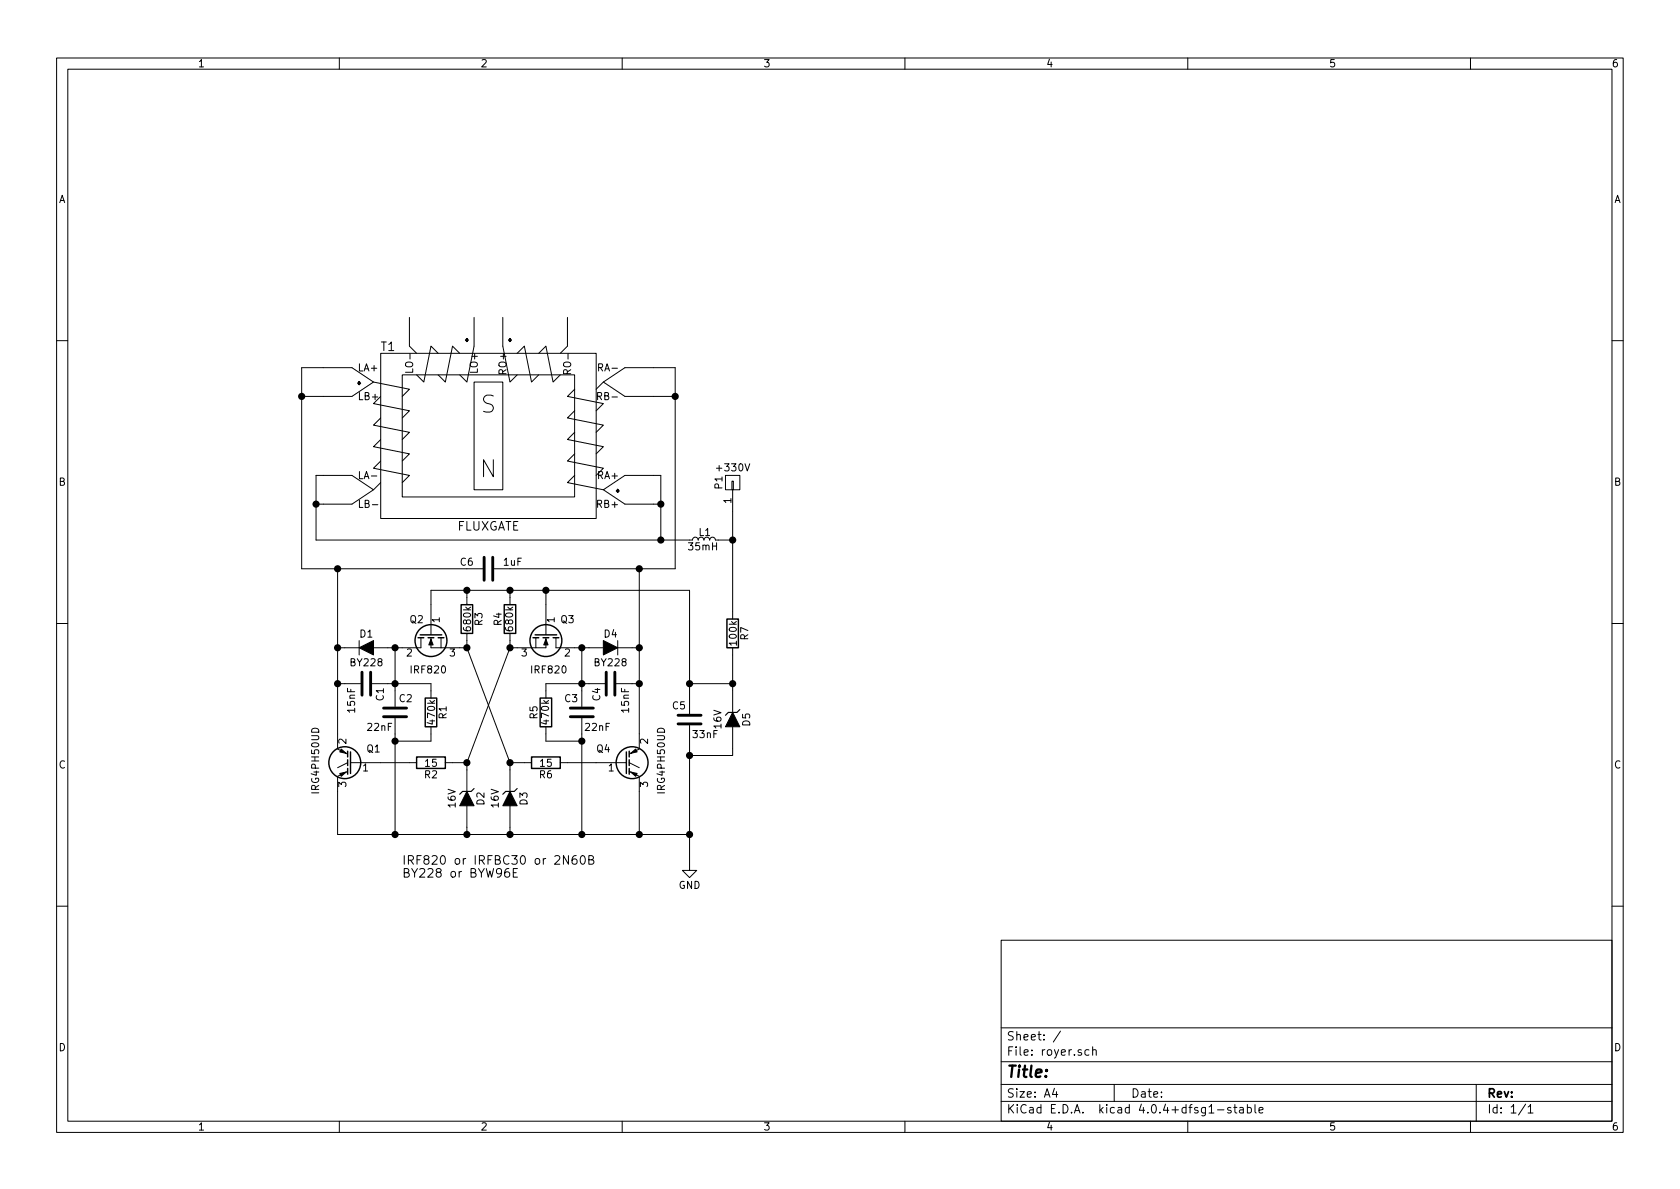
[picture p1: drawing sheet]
<svg xmlns="http://www.w3.org/2000/svg" width="297mm" height="210mm" viewBox="0 0 297 210" stroke-linecap="round" stroke-linejoin="round" font-family="sans-serif">
<g fill="none" stroke="#000" stroke-width=".18">
<path d="M10 10.3h277v189.9h-277zM12 12.2h273v186.1h-273zM60 10.3v1.9M110 10.3v1.9M160 10.3v1.9M210 10.3v1.9M260 10.3v1.9M72.4 56.1v5.1l1.3 1.3M83.8 56.1v5.1l-1.3 6.4-1.2-1.3M88.9 56.1v5.1l1.3 6.4 1.2-1.3M100.3 56.1v5.1l-1.2 1.3M10 60.2h2"/>
<path d="M53.3 70.1h8.9M62.2 65h-8.9v35.6h32M66 67.6l6.4 1.2-1.3 1.3M67.3 62.5h38.1v29.2h-38.1zM67.3 77.7l-1.3 1.3 6.4 1.3-1.3 1.2M67.3 73.9l-1.3 1.3 6.4 1.2-1.3 1.3M67.3 70.1l-1.3 1.3 6.4 1.2-1.3 1.3M71.1 66.3h30.5v21.6h-30.5zM73 65.2v.6h-1.3M77.5 62.5l-1.3-1.3-1.3 6.4-1.2-1.3M81.3 62.5l-1.3-1.3-1.3 6.4-1.2-1.3M83.8 67.6h5.1v19h-5.1z"/>
<path d="M91.4 62.5l1.3-1.3 1.3 6.4 1.2-1.3M95.2 62.5l1.3-1.3 1.3 6.4 1.3-1.3M100.3 66.1l-.1-.6-.5-.1-.1 .7h1.3M101.6 76.4l-1.3 1.3 6.4 1.3-1.3 1.3M101.6 72.6l-1.3 1.3 6.4 1.3-1.3 1.2M101.6 68.8l-1.3 1.3 6.4 1.3-1.3 1.2M105.7 70.1l.6-.1v-.5l-.6-.1v1.3M105.8 65l.7-.1v-.5l-.7-.1v1.3M106.7 67.6l-1.3 1.2M119.4 70.1h-8.9l-3.8-2.5 3.8-2.6h8.9v35.6h-32M285 60.2h2M55.9 89.1h6.3l3.8-2.5-3.8-2.5h-6.3v11.4h66"/>
<path d="M65.7 84.2h.9M65.8 89.2h1M67.3 81.5l-1.3 1.3 6.4 1.3-1.3 1.2M67.3 85.3l-1.3 1.3M101.6 84.1l-1.3 1.2 6.4 1.3M101.6 80.3l-1.3 1.2 6.4 1.3-1.3 1.3M105.7 89.1l.6-.1v-.4l-.6-.1v1.2M110.5 84.1h6.3v11.4M110.5 89.1h6.3M122.4 95.5l.2-.3 .2-.2 .5 .1 .1 .4 .2-.3 .3-.2 .4 .1 .2 .4 .1-.3 .3-.2 .4 .1 .2 .4 .2-.4 .4-.1 .3 .2 .1 .3M127 95.5h2.5M128.3 84.1h2.5v2.5h-2.5z"/>
<path d="M129.4 85.1h.3v1.5h-.3zM129.5 86.6v22.9M10 110.3h2M59.7 114.5h3.8M59.7 100.6v31.7M63.5 113.3v2.5M69.8 114.5v10.5M74.4 112.8v1.7h-8.4M76.2 112.8v1.7h6.3M76.2 112.3v-7.9h45.7v21.8M78 112.8v1.7M82.5 104.4v2.5"/>
<path d="M82.5 112v2.5M82.5 114.5l7.7 20.4M90.2 104.4v2.5M90.2 112v2.5M90.2 114.5l-7.7 20.4M94.7 112.8v1.7M96.5 112.8v1.7h-6.3M96.5 104.4v7.9M98.3 112.8v1.7h8.4M102.9 114.5v10.5M109.2 114.5h3.8M109.2 113.3v2.5"/>
<path d="M113 100.6v31.7M129.5 114.5v11.5M285 110.3h2M59.7 120.9h4.1M59.7 137.4v10.2h62.2M59.7 132.5l1.8 .8M61.5 136.4l-1.8 .9M61.5 134.9l-1.8 .9M62 134.9h11.7M65.8 120.9h10.4v2.5M69.8 127v20.6M76.2 128.5v2.6h-6.4"/>
<path d="M78.7 134.9h3.8M82.5 134.9v5M90.2 134.9h3.8M90.2 134.9v5M96.5 128.5v2.6h6.4M99.1 134.9h11.6M102.9 127v20.6M106.9 120.9h-10.4v2.5M109 120.9h4M111.3 136.4l1.7 .9M111.3 134.9l1.7 .9M113 137.4v10.2"/>
<path d="M113 132.5l-1.7 .8M121.9 128.3v25.6h1.3l-1.3 1.3-1.3-1.3h1.3M121.9 120.9h7.6M129.5 128.5v5.1h-7.6M82.5 142.5v5.1M90 153.6a.62 .62 0 0 0-.8 .6l.1 .8a.48 .48 0 0 0 .8-.2l-.1-.5a.48 .48 0 0 0-.8 .2M90.2 142.5v5.1M90.8 154.3h.5M91.5 153.6h-.7v1.5h.7M100.5 151.3v1.5l-.9-1.5v1.5M101.9 151.3a.62 .62 0 0 0-.8 .7l.1 .7a.48 .48 0 0 0 .8-.2v-.5a.48 .48 0 0 0-.9 .2M102.7 151.5l.3-.2a.81 .81 0 0 1 .5 .8 .81 .81 0 0 1-.5 .7l-.3-.1-.1-.5z"/>
<path d="M104.1 152h.7l.1-.3v-.2l-.3-.2h-.5v1.5h.6l.3-.3v-.2l-.4-.3M10 160.2h2M177 166.3h108v32h-108zM285 160.2h2M60 198.3v1.9M110 198.3v1.9M160 198.3v1.9M177 194.8h108M177 191.8h108M177 187.8h108M177 181.8h108M186.4 192.5l-.3 1h.9"/>
<path d="M186.8 193v1M187.5 182.3l-1.3 2M192.5 185.7l-.4-.1-.3 .3 .1 .6 .2 .1 .4-.1M193.2 185.7l.2-.1 .4 .1v.9M193.2 185.1v1.5M197 191.8v3M210 198.3v1.9M215.3 196.3h1.1M217.6 195.9a.37 .37 0 0 0-.6 .1l.1 .3 .5 .1 .1 .1-.2 .3-.5-.1M218.1 195.8h.6M218.3 195.3v1.3l.4 .2M219.2 195.9h.6v.9"/>
<path d="M219.8 196.2l-.4 .1-.3 .2 .3 .3 .4-.1M220.5 195.9l.5-.1 .3 .3-.2 .6h-.6M220.5 195.3v1.5M221.9 195.3v1.3l.2 .2M222.6 196.3l.7-.1v-.3l-.5-.1-.2 .2 .1 .7h.6M260 198.3v1.9M261 191.8v6.5M269.7 195.2l-1.2 2M270.2 195.8l.4-.5v1.5M270.2 196.8h.8"/>
</g>
<path d="M63.5 114.5l2.5-1.2v2.5zM76.2 113l.4 1h-.8zM96.5 113l.4 1h-.8zM106.7 113.3l2.5 1.2-2.5 1.3zM60.1 136.8l1.1-.3-.9 .8zM60.3 132.5l.9 .7-1.1-.2zM82.5 139.9l1.3 2.6h-2.5zM90.2 139.9l1.2 2.6h-2.5zM111.5 136.5l1.1 .3-.2 .5zM111.5 133.2l.9-.7 .2 .5zM129.5 126l1.3 2.5h-2.5z" fill="#000" stroke="#000" stroke-width=".18"/>
<path d="M85.6 98.5v4.1M87.1 98.5v4.1M64 118.9v4M65.5 118.9v4M107.2 118.9v4M108.7 118.9v4M67.8 126.7h4.1M67.8 125.2h4.1M100.8 126.7h4.1M100.8 125.2h4.1M119.9 128h4.1M119.9 126.5h4.1" fill="none" stroke="#000" stroke-width=".51"/>
<g fill="none" stroke="#000" stroke-width=".25">
<path d="M73.9 112.8h1M74.3 112.3h3.8M75.7 112.8h1M77.5 112.8h1M81.5 106.9h2.1v5.1h-2.1zM89.2 106.9h2v5.1h-2zM94.2 112.8h1M94.6 112.3h3.8M96 112.8h1M97.8 112.8h1M128.5 109.5h2.1v5h-2.1zM61.5 132.8v1.1"/>
<path d="M61.5 134.4v1M61.5 135.9v1M62 133v3.8M73.7 133.9h5v2h-5zM75.2 123.4h2v5.1h-2zM94 133.9h5.1v2h-5.1zM95.5 123.4h2v5.1h-2zM110.7 133v3.8M111.3 132.8v1.1M111.3 134.4v1M111.3 135.9v1"/>
<circle cx="76.2" cy="113.3" r="2.82"/>
<circle cx="96.5" cy="113.3" r="2.82"/>
<circle cx="61" cy="134.9" r="2.82"/>
<circle cx="111.8" cy="134.9" r="2.82"/>
</g>
<g fill="#000" stroke="#000" stroke-width=".25">
<circle cx="53.3" cy="70.1" r=".51"/>
<circle cx="119.4" cy="70.1" r=".51"/>
<circle cx="55.9" cy="89.1" r=".51"/>
<circle cx="116.8" cy="95.5" r=".51"/>
<circle cx="116.8" cy="89.1" r=".51"/>
<circle cx="129.5" cy="95.5" r=".51"/>
<circle cx="59.7" cy="114.5" r=".51"/>
<circle cx="59.7" cy="100.6" r=".51"/>
<circle cx="69.9" cy="114.5" r=".51"/>
<circle cx="82.6" cy="114.5" r=".51"/>
<circle cx="82.6" cy="104.4" r=".51"/>
<circle cx="90.2" cy="114.5" r=".51"/>
<circle cx="90.2" cy="104.4" r=".51"/>
<circle cx="96.5" cy="104.4" r=".51"/>
<circle cx="102.9" cy="114.5" r=".51"/>
<circle cx="113" cy="114.5" r=".51"/>
<circle cx="113" cy="100.6" r=".51"/>
<circle cx="59.7" cy="120.9" r=".51"/>
<circle cx="69.9" cy="120.9" r=".51"/>
<circle cx="69.9" cy="131.1" r=".51"/>
<circle cx="82.6" cy="134.9" r=".51"/>
<circle cx="90.2" cy="134.9" r=".51"/>
<circle cx="102.9" cy="120.9" r=".51"/>
<circle cx="102.9" cy="131.1" r=".51"/>
<circle cx="113" cy="120.9" r=".51"/>
<circle cx="121.9" cy="120.9" r=".51"/>
<circle cx="121.9" cy="133.6" r=".51"/>
<circle cx="129.5" cy="120.9" r=".51"/>
<circle cx="69.9" cy="147.6" r=".51"/>
<circle cx="82.6" cy="147.6" r=".51"/>
<circle cx="90.2" cy="147.6" r=".51"/>
<circle cx="102.9" cy="147.6" r=".51"/>
<circle cx="113" cy="147.6" r=".51"/>
<circle cx="121.9" cy="147.6" r=".51"/>
</g>
<path d="M83.8 139.4l-.5 .5h-1.5l-.5 .6M91.4 139.4l-.5 .5h-1.5l-.5 .6M130.8 125.5l-.5 .5h-1.5l-.5 .5" fill="none" stroke="#000" stroke-width=".2"/>
<g font-size="8.3">
<text x="81.4" y="60.7">.</text>
<text x="89" y="60.7">.</text>
<text x="62.4" y="68.3">.</text>
<text x="108.1" y="87.4">.</text>
</g>
<g font-size="4.2">
<text x="85" y="73">S</text>
<text x="84.9" y="84.4">N</text>
</g>
<text font-size="2.8" x="178" y="190.5">Title:</text>
<g font-size="2.1">
<text x="67.3" y="62.1">T1</text>
<text x="80.6" y="93.8">FLUXGATE</text>
<text x="71.1" y="152.9">IRF820 or IRFBC30 or 2N60B</text>
<text x="71.1" y="155.2">BY228 or BYW96E</text>
<text x="178" y="184">Sheet: /</text>
<text x="178" y="186.7">File: royer.sch</text>
<text x="178" y="196.9">KiCad E.D.A. kicad 4.0.4+dfsg1-stable</text>
<text x="178" y="194.1">Size: A4</text>
<text x="200" y="194.1">Date:</text>
<text x="263" y="194.1">Rev:</text>
<text x="263" y="196.9">Id: 1/1</text>
</g>
<g font-size="1.8">
<text x="35" y="11.9">1</text>
<text x="85" y="11.9">2</text>
<text x="135" y="11.9">3</text>
<text x="185" y="11.9">4</text>
<text x="235" y="11.9">5</text>
<text x="285" y="11.9">6</text>
<text x="10.4" y="35.9">A</text>
<text x="285.4" y="35.9">A</text>
<text x="63.2" y="65.7">LA+</text>
<text x="73" y="65.3" transform="rotate(-90 73 65.3)">LO-</text>
<text x="84.5" y="65.7" transform="rotate(-90 84.5 65.7)">LO+</text>
<text x="89.5" y="65.9" transform="rotate(-90 89.5 65.9)">RO+</text>
<text x="101" y="65.5" transform="rotate(-90 101 65.5)">RO-</text>
<text x="106.3" y="65.7">RA-</text>
<text x="106.3" y="70.7">RB-</text>
<text x="126.9" y="83.3">+330V</text>
<text x="10.4" y="85.9">B</text>
<text x="63.2" y="84.7">LA-</text>
<text x="63.2" y="89.8">LB-</text>
<text x="105.9" y="84.7">RA+</text>
<text x="127.7" y="86.4" transform="rotate(-90 127.7 86.4)">P1</text>
<text x="129.3" y="89" transform="rotate(-90 129.3 89)">1</text>
<text x="285.4" y="85.9">B</text>
<text x="123.6" y="94.8">L1</text>
<text x="81.4" y="100">C6</text>
<text x="89.1" y="100">1uF</text>
<text x="121.8" y="97.3">35mH</text>
<text x="63.7" y="112.7">D1</text>
<text x="72.5" y="110.2">Q2</text>
<text x="77.7" y="110.1" transform="rotate(-90 77.7 110.1)">1</text>
<text x="83.3" y="111.4" transform="rotate(-90 83.3 111.4)">680k</text>
<text x="85.3" y="110.6" transform="rotate(-90 85.3 110.6)">R3</text>
<text x="88.7" y="110.6" transform="rotate(-90 88.7 110.6)">R4</text>
<text x="90.7" y="111.4" transform="rotate(-90 90.7 111.4)">680k</text>
<text x="98" y="110.1" transform="rotate(-90 98 110.1)">1</text>
<text x="99.2" y="110.2">Q3</text>
<text x="106.8" y="112.7">D4</text>
<text x="130.3" y="114" transform="rotate(-90 130.3 114)">100k</text>
<text x="132.3" y="113.1" transform="rotate(-90 132.3 113.1)">R7</text>
<text x="62.1" y="117.8">BY228</text>
<text x="71.9" y="116.1">2</text>
<text x="72.8" y="119.1">IRF820</text>
<text x="79.5" y="116.1">3</text>
<text x="92.2" y="116.1">3</text>
<text x="94.1" y="119.1">IRF820</text>
<text x="99.8" y="116.1">2</text>
<text x="105.2" y="117.8">BY228</text>
<text x="62.8" y="125.9" transform="rotate(-90 62.8 125.9)">15nF</text>
<text x="67.8" y="123.9" transform="rotate(-90 67.8 123.9)">C1</text>
<text x="70.6" y="124.1">C2</text>
<text x="99.9" y="124.1">C3</text>
<text x="106.1" y="123.9" transform="rotate(-90 106.1 123.9)">C4</text>
<text x="111.2" y="125.9" transform="rotate(-90 111.2 125.9)">15nF</text>
<text x="118.9" y="125.4">C5</text>
<text x="61.2" y="131.5" transform="rotate(-90 61.2 131.5)">2</text>
<text x="65" y="129.2">22nF</text>
<text x="76.9" y="127.9" transform="rotate(-90 76.9 127.9)">470k</text>
<text x="78.9" y="127.1" transform="rotate(-90 78.9 127.1)">R1</text>
<text x="95" y="127.1" transform="rotate(-90 95 127.1)">R5</text>
<text x="97.1" y="127.9" transform="rotate(-90 97.1 127.9)">470k</text>
<text x="103.6" y="129.2">22nF</text>
<text x="114.6" y="131.5" transform="rotate(-90 114.6 131.5)">2</text>
<text x="122.6" y="130.5">33nF</text>
<text x="127.5" y="128.8" transform="rotate(-90 127.5 128.8)">16V</text>
<text x="132.6" y="128.4" transform="rotate(-90 132.6 128.4)">D5</text>
<text x="10.4" y="135.9">C</text>
<text x="64.2" y="136.4">1</text>
<text x="64.9" y="133">Q1</text>
<text x="75.1" y="137.6">R2</text>
<text x="75.2" y="135.6">15</text>
<text x="95.4" y="137.6">R6</text>
<text x="95.6" y="135.6">15</text>
<text x="105.5" y="133">Q4</text>
<text x="107.6" y="136.4">1</text>
<text x="285.4" y="135.9">C</text>
<text x="56.4" y="140" transform="rotate(-90 56.4 140)">IRG4PH50UD</text>
<text x="61.2" y="139.2" transform="rotate(-90 61.2 139.2)">3</text>
<text x="80.5" y="142.8" transform="rotate(-90 80.5 142.8)">16V</text>
<text x="85.6" y="142.3" transform="rotate(-90 85.6 142.3)">D2</text>
<text x="88.2" y="142.8" transform="rotate(-90 88.2 142.8)">16V</text>
<text x="93.2" y="142.3" transform="rotate(-90 93.2 142.3)">D3</text>
<text x="114.6" y="139.2" transform="rotate(-90 114.6 139.2)">3</text>
<text x="117.6" y="140" transform="rotate(-90 117.6 140)">IRG4PH50UD</text>
<text x="120" y="157.2">GND</text>
<text x="10.4" y="185.9">D</text>
<text x="285.4" y="185.9">D</text>
<text x="35" y="199.9">1</text>
<text x="85" y="199.9">2</text>
<text x="135" y="199.9">3</text>
<text x="185" y="199.9">4</text>
<text x="235" y="199.9">5</text>
<text x="285" y="199.9">6</text>
</g>
</svg>
